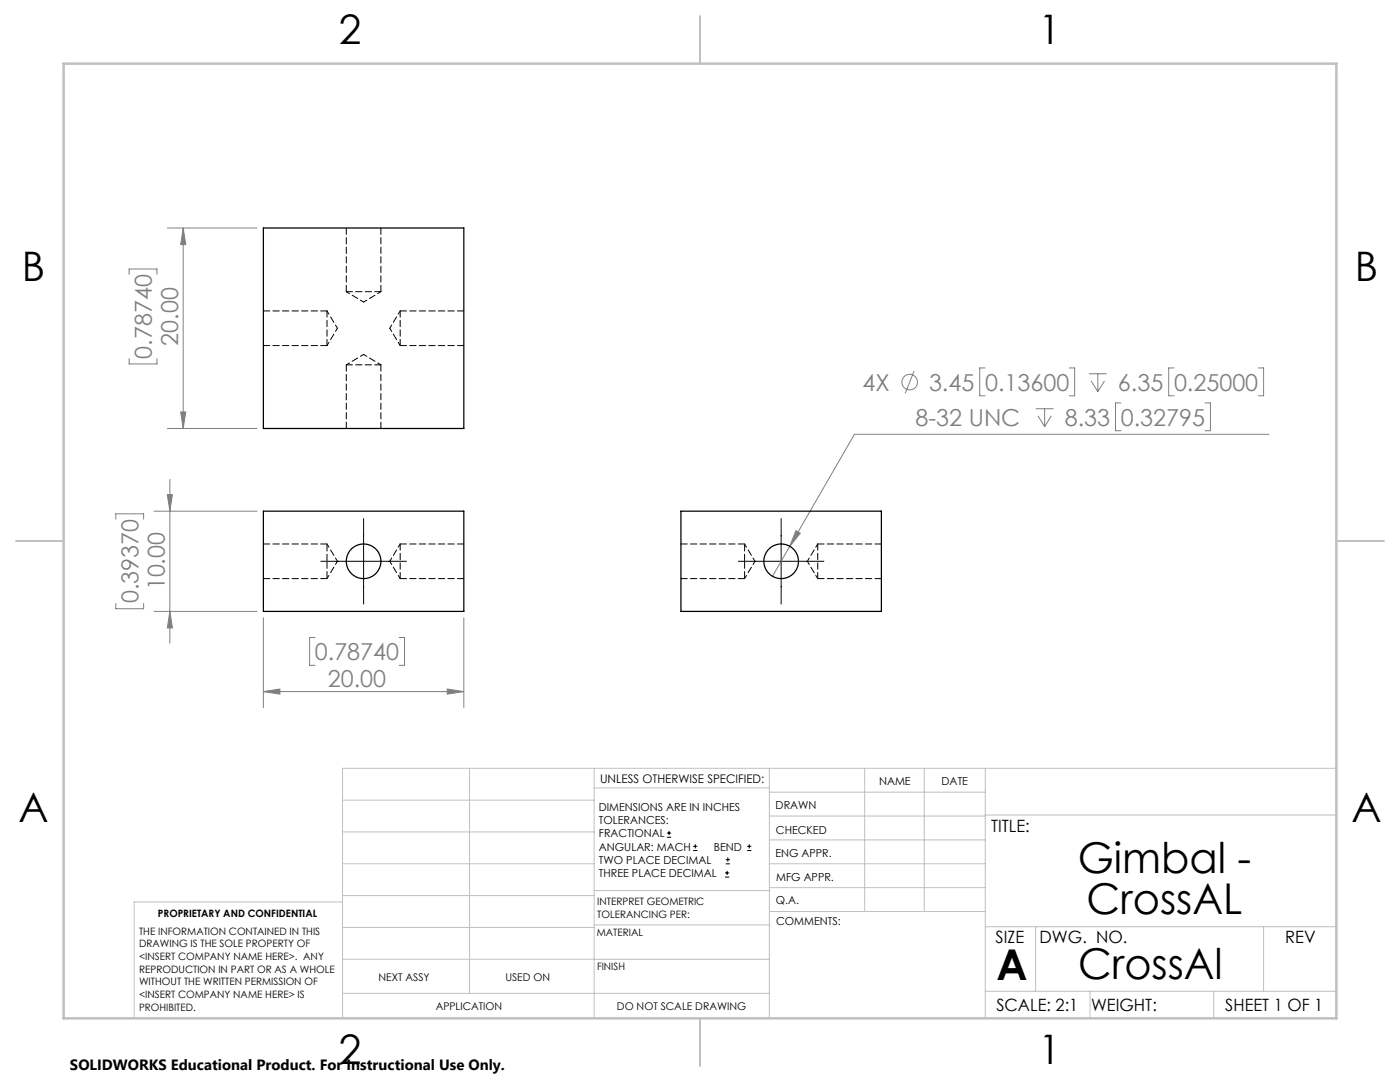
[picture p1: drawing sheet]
<svg xmlns="http://www.w3.org/2000/svg" width="279mm" height="216mm" viewBox="0 0 279 216" stroke-linecap="round" stroke-linejoin="round" font-family="sans-serif">
<g fill="none" stroke="#808080" stroke-width=".2">
<path d="M25.8 54.7v-1h5.5v1M33.4 45.5h17.9M36.6 45.5v40M36.6 45.5l.5 3.3h-1zM25.8 71.6v1h5.5v-1M182.4 74l-1.7 4.5M196.6 73.4h-1.1v5.6h1.1M213.4 73.4h1.1v5.6h-1.1M217.3 74.6h3.6M217.8 76l1.3 2.1M219.1 74.6v3.5M220.4 76l-1.3 2.1"/>
<path d="M234.3 73.4h-1.1v5.6h1.1M251.1 73.4h1.1v5.6h-1.1M33.4 85.5h17.9M33.4 98.7h1l-.5 3.3zM33.9 95.6v32.7M36.1 82.2h1l-.5 3.3zM206.7 81.6h3.6M207.1 83l1.4 2.1M208.5 81.6v3.5M209.8 83l-1.3 2.1M223.7 80.4h-1.1v5.6h1.1M240.5 80.4h1.1v5.6h-1.1"/>
<path d="M253.2 86.7h-82.7l-12.9 22.3M23.1 103.6v-1.1h5.6v1.1M30.7 102h20.6M157.6 109l-3.4 6M158.8 105.9l.9 .5-2.1 2.6zM23.1 120.4v1.1h5.6v-1.1M30.7 122h20.6M33.9 122l.5 3.3h-1zM52.6 123.3v17.9M52.6 138h40M52.6 138l3.3-.5v1zM62.9 127.2h-1.1v5.6h1.1"/>
<path d="M79.7 127.2h1v5.6h-1M89.3 137.5l3.3 .5-3.3 .5zM92.6 123.3v17.9"/>
<circle cx="181.5" cy="76.3" r="1.56"/>
</g>
<g fill="none" stroke="#000" stroke-width=".2">
<path d="M64 112h17.1M72.6 103.5v17M147.4 112h17M155.9 103.5v17M133.1 167.1h.8M133.1 166.2h.8M133.5 165.8v.8M138.3 169.7h.9M138.3 168.9h.9M138.8 168.5v.8M144.7 175h.8M144.7 174.2h.8"/>
<path d="M144.8 172.4h.9M144.8 171.5h.9M145.1 173.8v.8M145.3 171.1v.8M149.1 169.7h.9M149.1 168.9h.9M149.5 168.5v.8"/>
</g>
<g fill="none" stroke="#c0c0c0" stroke-width=".2">
<path d="M68.4 159.7h50.2M93.7 153.3v44.9M118.6 153.3v49.9M118.6 157.2h34.9M153.5 153.3v49.9M153.5 158.1h43.1M172.6 153.3v28.6M184.5 153.3v28.6M196.6 153.3v49.9M266.7 153.3h-198.3v49.9M68.4 178.7h50.2M68.4 172.4h50.2"/>
<path d="M68.4 166h50.2M68.4 180h-41.6v23.2M118.6 177.7h35.1M153.5 167.6h43.1M153.5 162.8h43.1M153.5 172.4h43.1M153.5 177.1h43.1M196.6 162.6h70.1M68.4 198.2h85.1M68.4 185.1h50.2M68.4 191.4h50.2M118.6 191.4h34.9"/>
<path d="M118.6 184.6h35.1M153.7 181.9h42.9M196.6 197.8h70.1M196.6 184.9h70.1M206.7 184.9v12.9M217.5 197.8v5.4M242.2 197.8v5.4M252.2 184.9v12.9"/>
</g>
<path d="M139.7 3.2v9.5M3.2 107.9h9.5M266.7 107.9h9.5M139.7 203.2v9.5" fill="none" stroke="#c0c0c0" stroke-width=".25"/>
<path d="M12.7 12.7h254v190.5h-254z" fill="none" stroke="#c0c0c0" stroke-width=".5"/>
<g fill="#808080">
<path d="M52.6 138l3.3-.5v1zM89.3 137.5l3.3 .5-3.3 .5zM158.8 105.9l-1.2 3.1 2.1-2.6z"/>
<path d="M36.1 82.2h1l-.5 3.3zM36.6 45.5l.5 3.3h-1z"/>
<path d="M33.4 98.7h1l-.5 3.3zM33.9 122l.5 3.3h-1z"/>
</g>
<g fill="none" stroke="#000" stroke-width=".25">
<path d="M52.6 45.5h40v40h-40zM52.6 102h40v20h-40zM135.9 102h40v20h-40z"/>
<circle cx="72.6" cy="112" r="3.5"/>
<circle cx="155.9" cy="112" r="3.5"/>
</g>
<path d="M65.3 112v-3.5M65.3 115.5v-3.5M148.6 112v-3.5M148.6 115.5v-3.5" fill="none" stroke="#000" stroke-width=".2" stroke-dasharray="1.3 .6" stroke-dashoffset="-.1"/>
<g fill="none" stroke="#000" stroke-width=".2" stroke-dasharray="1.3 .6">
<path d="M69.1 58.2h6.9M69.1 45.5v12.7M76 58.2v-12.7M52.6 69h12.7M65.3 69v-7M65.3 62h-12.7M69.1 72.8v12.7M76 72.8h-6.9M79.9 62v7M79.9 69h12.7M92.6 62h-12.7M76 85.5v-12.7"/>
<path d="M52.6 115.5h12.7M65.3 108.5h-12.7M79.9 108.5v7M79.9 115.5h12.7M92.6 108.5h-12.7M135.9 115.5h12.7M148.6 108.5h-12.7M163.2 108.5v7M163.2 115.5h12.7M175.9 108.5h-12.7"/>
</g>
<g fill="none" stroke="#000" stroke-width=".2" stroke-dasharray="1.3 .6" stroke-dashoffset=".5">
<path d="M69.1 58.2l3.5 2.1M65.3 69l2-3.5M67.3 65.5l-2-3.5M72.6 60.3l3.4-2.1M72.6 70.7l-3.5 2.1M76 72.8l-3.4-2.1M77.8 65.5l2.1 3.5M79.9 62l-2.1 3.5M65.3 115.5l2-3.5M67.3 112l-2-3.5M77.8 112l2.1 3.5M79.9 108.5l-2.1 3.5"/>
<path d="M148.6 115.5l2.1-3.5M150.7 112l-2.1-3.5M161.1 112l2.1 3.5M163.2 108.5l-2.1 3.5"/>
</g>
<g font-size="8.5">
<text x="215.1" y="174.2">Gimbal -</text>
<text x="216.8" y="182.3">CrossAL</text>
<text x="198.9" y="195.5">A</text>
<text x="215.2" y="195.4">CrossAl</text>
</g>
<g font-size="8.1">
<text x="67.6" y="8.9">2</text>
<text x="207.3" y="8.9">1</text>
<text x="4.4" y="56.2">B</text>
<text x="270.4" y="56.2">B</text>
<text x="3.7" y="164.1">A</text>
<text x="269.7" y="164.1">A</text>
<text x="67.6" y="212.4">2</text>
<text x="207.3" y="212.4">1</text>
</g>
<g font-size="4.7" fill="#808080">
<text x="30.3" y="71.6" transform="rotate(-90 30.3 71.6)">0.78740</text>
<text x="35.5" y="69" transform="rotate(-90 35.5 69)">20.00</text>
<text x="172.1" y="78">4X</text>
<text x="185.4" y="78">3.45</text>
<text x="196.6" y="78">0.13600</text>
<text x="223.1" y="78">6.35</text>
<text x="234.3" y="78">0.25000</text>
<text x="182.7" y="84.9">8-32 UNC</text>
<text x="212.5" y="84.9">8.33</text>
<text x="223.7" y="84.9">0.32795</text>
<text x="32.9" y="117.8" transform="rotate(-90 32.9 117.8)">10.00</text>
<text x="27.6" y="120.4" transform="rotate(-90 27.6 120.4)">0.39370</text>
<text x="62.9" y="131.7">0.78740</text>
<text x="65.4" y="137">20.00</text>
</g>
<g font-size="3.4">
<text x="197.8" y="166">TITLE:</text>
<text x="198.7" y="188.1">SIZE</text>
<text x="207.5" y="188.1">DWG. NO.</text>
<text x="256.5" y="188.2">REV</text>
<text x="198.8" y="201.7">SCALE: 2:1</text>
<text x="217.7" y="201.8">WEIGHT:</text>
<text x="244.5" y="201.7">SHEET 1 OF 1</text>
</g>
<text font-size="3" x="14" y="213.5">SOLIDWORKS Educational Product. For Instructional Use Only.</text>
<text font-size="2.4" x="119.8" y="156.2">UNLESS OTHERWISE SPECIFIED:</text>
<g font-size="2.2">
<text x="119.5" y="161.8">DIMENSIONS ARE IN INCHES</text>
<text x="154.8" y="161.4">DRAWN</text>
<text x="175.4" y="156.6">NAME</text>
<text x="187.9" y="156.7">DATE</text>
<text x="119.5" y="164.4">TOLERANCES:</text>
<text x="119.5" y="167.1">FRACTIONAL</text>
<text x="154.9" y="166.3">CHECKED</text>
<text x="119.5" y="169.7">ANGULAR: MACH</text>
<text x="119.5" y="172.4">TWO PLACE DECIMAL</text>
<text x="142.5" y="169.7">BEND</text>
<text x="154.8" y="171">ENG APPR.</text>
<text x="119.5" y="175">THREE PLACE DECIMAL</text>
<text x="154.9" y="175.7">MFG APPR.</text>
<text x="154.9" y="180.4">Q.A.</text>
<text x="154.9" y="184.6">COMMENTS:</text>
</g>
<g font-size="2.1">
<text x="75.5" y="195.7">NEXT ASSY</text>
<text x="100.9" y="195.7">USED ON</text>
<text x="86.9" y="201.5">APPLICATION</text>
<text x="123.1" y="201.6">DO NOT SCALE DRAWING</text>
</g>
<g font-size="2">
<text x="31.5" y="182.9">PROPRIETARY AND CONFIDENTIAL</text>
<text x="119.2" y="180.6">INTERPRET GEOMETRIC</text>
<text x="119.2" y="183.1">TOLERANCING PER:</text>
<text x="27.8" y="186.5">THE INFORMATION CONTAINED IN THIS</text>
<text x="27.8" y="189">DRAWING IS THE SOLE PROPERTY OF</text>
<text x="27.8" y="191.6">&lt;INSERT COMPANY NAME HERE&gt;. ANY</text>
<text x="119.1" y="186.7">MATERIAL</text>
<text x="27.8" y="194.1">REPRODUCTION IN PART OR AS A WHOLE</text>
<text x="27.8" y="196.6">WITHOUT THE WRITTEN PERMISSION OF</text>
<text x="119.1" y="193.5">FINISH</text>
<text x="27.8" y="199.1">&lt;INSERT COMPANY NAME HERE&gt; IS</text>
<text x="27.8" y="201.7">PROHIBITED.</text>
</g>
</svg>
